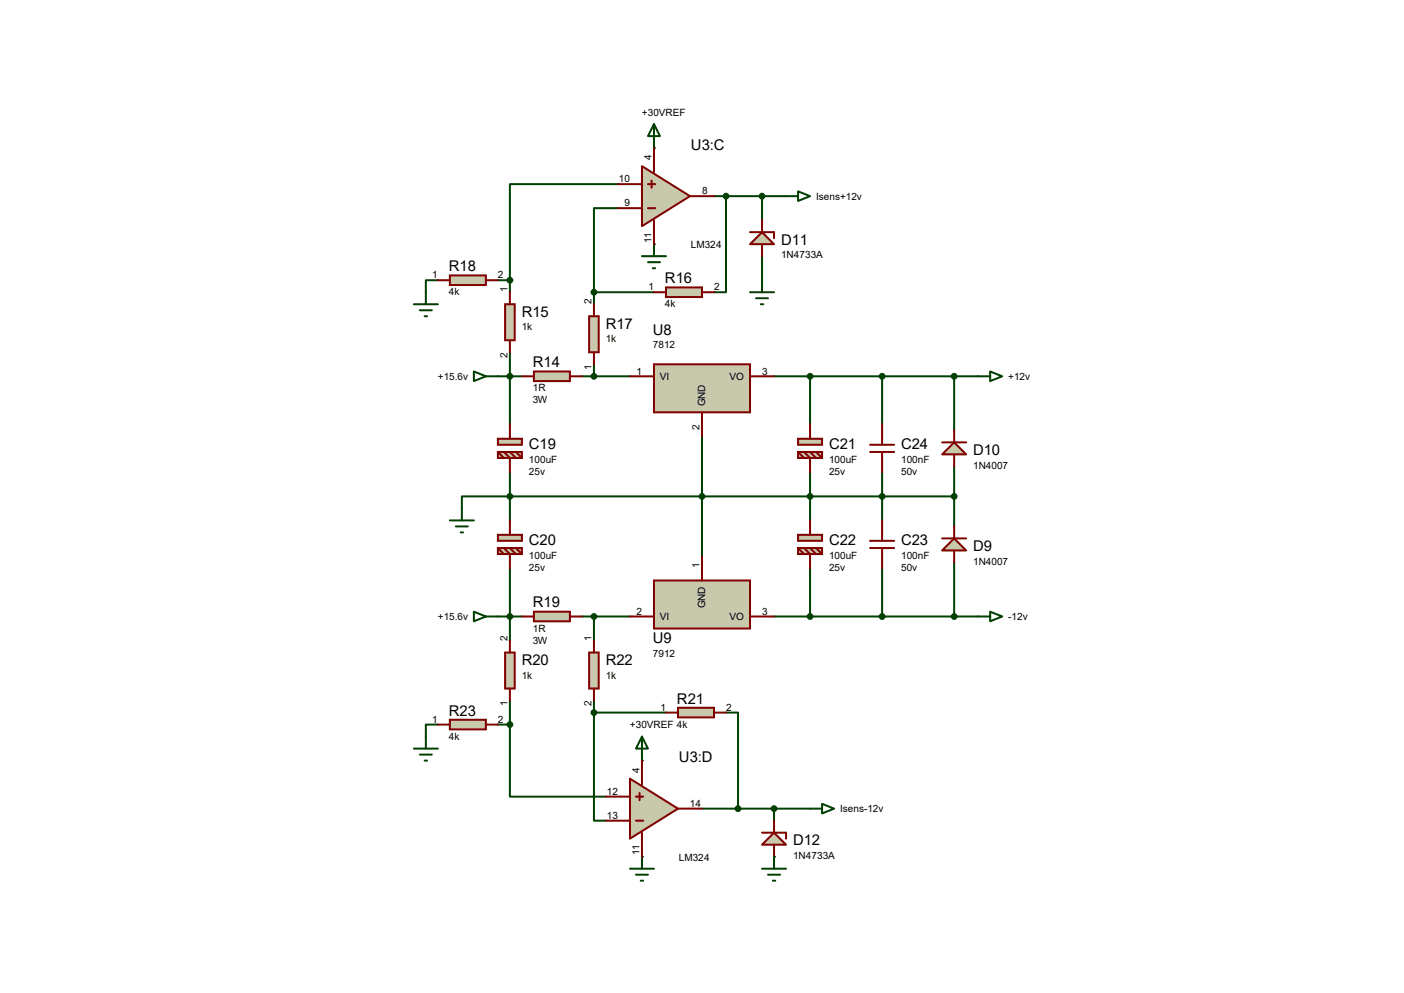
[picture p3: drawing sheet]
<svg xmlns="http://www.w3.org/2000/svg" width="297mm" height="210mm" viewBox="0 0 297 210" stroke-linecap="round" stroke-linejoin="round" font-family="sans-serif">
<path d="M92.6 59.3h-2.5v2.5M123.1 79.6h10.2M125.6 77v2.6M107.9 99.9v10.2M148.5 92.3v25.4M107.9 105h40.6" fill="none" stroke="#004000" stroke-width=".42"/>
<g fill="#004000">
<circle cx="138.3" cy="31.3" r=".21"/>
<circle cx="138.3" cy="51.6" r=".21"/>
</g>
<path d="M130.7 38.9h-22.8v20.4M105.3 59.3h2.6M107.9 59.3v2.5M130.7 44h-5.1v17.8M151 41.5h2.6v20.3h-2.6M125.6 61.8v2.5M125.6 61.8h12.7M163.7 79.6h7.7v10.1M171.4 99.9v10.2M148.5 105h38.1M171.4 120.2v10.2h-7.7M92.6 153.2h-2.5v2.6" fill="none" stroke="#004000" stroke-width=".42"/>
<g fill="#004000">
<circle cx="135.8" cy="160.9" r=".21"/>
<circle cx="135.8" cy="181.2" r=".21"/>
</g>
<g fill="none" stroke="#004000" stroke-width=".42">
<path d="M153.6 41.5h12.7M161.2 41.5v5.1M161.2 54.2v5.1M105.3 79.6h5.1M107.9 74.5v15.2M171.4 79.6h35.5M186.6 79.6v10.1M201.8 79.6v11.4M186.6 99.9v10.2M201.8 98.6v12.7M107.9 105h-10.2v2.5M186.6 105h15.2"/>
<path d="M201.8 119v11.4M105.3 130.4h5.1M107.9 120.2v15.3M123.1 130.4h10.2M125.6 130.4v5.1M171.4 130.4h35.5M186.6 120.2v10.2M105.3 153.2h2.6M107.9 153.2v15.3h20.3M107.9 148.2v5M125.6 150.7v22.9h2.6M125.6 148.2v2.5"/>
<path d="M125.6 150.7h15.3M153.6 150.7h2.5v20.3h-7.6"/>
</g>
<circle cx="163.7" cy="181.2" r=".21" fill="#004000"/>
<path d="M156.1 171h15.3M163.7 171v2.6" fill="none" stroke="#004000" stroke-width=".42"/>
<path d="M138.3 77h20.4v10.2h-20.4z" fill="#c8c8aa" stroke="#800000" stroke-width=".42"/>
<path d="M133.3 79.6h5M158.7 79.6h5M148.5 87.2v5.1" fill="none" stroke="#800000" stroke-width=".42"/>
<path d="M138.3 122.8h20.4v10.1h-20.4z" fill="#c8c8aa" stroke="#800000" stroke-width=".42"/>
<path d="M148.5 117.7v5.1M133.3 130.4h5M158.7 130.4h5" fill="none" stroke="#800000" stroke-width=".42"/>
<g fill="#c8c8aa" stroke="#800000" stroke-width=".42">
<path d="M105.3 92.8h5.1v1.3h-5.1z"/>
<path d="M105.3 95.6h5.1v1.3h-5.1z"/>
</g>
<path d="M105.3 95.6l1.3 1.3M106.6 95.6l1.3 1.3v3M107.9 89.7v3.1M107.9 95.6l1.2 1.3M109.1 95.6l1.3 1.3" fill="none" stroke="#800000" stroke-width=".42"/>
<g fill="#c8c8aa" stroke="#800000" stroke-width=".42">
<path d="M105.3 113.1h5.1v1.3h-5.1z"/>
<path d="M105.3 115.9h5.1v1.3h-5.1z"/>
</g>
<path d="M105.3 115.9l1.3 1.3M106.6 115.9l1.3 1.3v3M107.9 110.1v3M107.9 115.9l1.2 1.3M109.1 115.9l1.3 1.3" fill="none" stroke="#800000" stroke-width=".42"/>
<path d="M112.9 78.6h7.7v2h-7.7z" fill="#c8c8aa" stroke="#800000" stroke-width=".42"/>
<path d="M110.4 79.6h2.5M120.6 79.6h2.5" fill="none" stroke="#800000" stroke-width=".42"/>
<g fill="#004000" stroke="#004000" stroke-width=".42">
<circle cx="125.6" cy="79.6" r=".51"/>
<circle cx="107.9" cy="105" r=".51"/>
<circle cx="148.5" cy="105" r=".51"/>
</g>
<path d="M138.3 26.2l1.3 2.6h-2.5zM138.3 26.2v5.1" fill="none" stroke="#004000" stroke-width=".42"/>
<path d="M106.8 64.3h2.1v7.7h-2.1z" fill="#c8c8aa" stroke="#800000" stroke-width=".42"/>
<path d="M107.9 61.8v2.5M107.9 72v2.5" fill="none" stroke="#800000" stroke-width=".42"/>
<path d="M140.9 60.8h7.6v2h-7.6z" fill="#c8c8aa" stroke="#800000" stroke-width=".42"/>
<path d="M138.3 61.8h2.6M148.5 61.8h2.5" fill="none" stroke="#800000" stroke-width=".42"/>
<path d="M124.6 66.9h2.1v7.6h-2.1z" fill="#c8c8aa" stroke="#800000" stroke-width=".42"/>
<path d="M125.6 64.3v2.6M125.6 74.5v2.5" fill="none" stroke="#800000" stroke-width=".42"/>
<path d="M95.2 58.3h7.6v2h-7.6z" fill="#c8c8aa" stroke="#800000" stroke-width=".42"/>
<path d="M92.6 59.3h2.6M102.8 59.3h2.5" fill="none" stroke="#800000" stroke-width=".42"/>
<path d="M135.8 54.2h5.1M137.1 55.5h2.5M138.1 56.7h.5M138.3 51.6v2.6M166.3 41.5h2.5M168.8 40.5l2.6 1-2.6 1zM87.5 64.3h5.1M88.8 65.6h2.6M89.8 66.9h.5M90.1 61.8v2.5" fill="none" stroke="#004000" stroke-width=".42"/>
<path d="M135.8 35.1l10.2 6.4-10.2 6.3z" fill="#c8c8aa" stroke="#800000" stroke-width=".42"/>
<path d="M130.7 38.9h5.1M137.1 38.9h1.5M137.8 38.2v1.5M138.3 31.3v5.1M130.7 44h5.1M137.1 44h1.5M138.3 46.6v5M146 41.5h5" fill="none" stroke="#800000" stroke-width=".42"/>
<g fill="#004000" stroke="#004000" stroke-width=".42">
<circle cx="153.6" cy="41.5" r=".51"/>
<circle cx="125.6" cy="61.8" r=".51"/>
<circle cx="107.9" cy="59.3" r=".51"/>
</g>
<g fill="#c8c8aa" stroke="#800000" stroke-width=".42">
<path d="M168.8 92.8h5.1v1.3h-5.1z"/>
<path d="M168.8 95.6h5.1v1.3h-5.1z"/>
</g>
<path d="M168.8 95.6l1.3 1.3M170.1 95.6l1.3 1.3v3M171.4 89.7v3.1M171.4 95.6l1.2 1.3M172.6 95.6l1.3 1.3" fill="none" stroke="#800000" stroke-width=".42"/>
<g fill="#c8c8aa" stroke="#800000" stroke-width=".42">
<path d="M168.8 113.1h5.1v1.3h-5.1z"/>
<path d="M168.8 115.9h5.1v1.3h-5.1z"/>
</g>
<path d="M168.8 115.9l1.3 1.3M170.1 115.9l1.3 1.3v3M171.4 110.1v3M171.4 115.9l1.2 1.3M172.6 115.9l1.3 1.3" fill="none" stroke="#800000" stroke-width=".42"/>
<g fill="#004000" stroke="#004000" stroke-width=".42">
<circle cx="171.4" cy="105" r=".51"/>
<circle cx="186.6" cy="105" r=".51"/>
<circle cx="171.4" cy="79.6" r=".51"/>
<circle cx="171.4" cy="130.4" r=".51"/>
</g>
<path d="M112.9 129.4h7.7v2h-7.7z" fill="#c8c8aa" stroke="#800000" stroke-width=".42"/>
<path d="M110.4 130.4h2.5M120.6 130.4h2.5" fill="none" stroke="#800000" stroke-width=".42"/>
<path d="M135.8 155.8l1.3 2.5h-2.6zM135.8 155.8v5.1" fill="none" stroke="#004000" stroke-width=".42"/>
<path d="M106.8 138h2.1v7.6h-2.1z" fill="#c8c8aa" stroke="#800000" stroke-width=".42"/>
<path d="M107.9 135.5v2.5M107.9 145.6v2.6" fill="none" stroke="#800000" stroke-width=".42"/>
<path d="M143.4 149.7h7.6v2h-7.6z" fill="#c8c8aa" stroke="#800000" stroke-width=".42"/>
<path d="M140.9 150.7h2.5M151 150.7h2.6" fill="none" stroke="#800000" stroke-width=".42"/>
<path d="M124.6 138h2.1v7.6h-2.1z" fill="#c8c8aa" stroke="#800000" stroke-width=".42"/>
<path d="M125.6 135.5v2.5M125.6 145.6v2.6" fill="none" stroke="#800000" stroke-width=".42"/>
<path d="M95.2 152.2h7.6v2.1h-7.6z" fill="#c8c8aa" stroke="#800000" stroke-width=".42"/>
<path d="M92.6 153.2h2.6M102.8 153.2h2.5" fill="none" stroke="#800000" stroke-width=".42"/>
<path d="M87.5 158.3h5.1M88.8 159.6h2.6M90.1 155.8v2.5M89.8 160.9h.5M171.4 171h2.5M173.9 170l2.5 1-2.5 1zM133.3 183.7h5M134.5 185h2.6M135.6 186.3h.5M135.8 181.2v2.5" fill="none" stroke="#004000" stroke-width=".42"/>
<path d="M133.3 164.7l10.1 6.3-10.1 6.4z" fill="#c8c8aa" stroke="#800000" stroke-width=".42"/>
<path d="M128.2 173.6h5.1M128.2 168.5h5.1M134.5 173.6h1.6M134.5 168.5h1.6M135.3 167.7v1.5M135.8 160.9v5M135.8 176.1v5.1M143.4 171h5.1" fill="none" stroke="#800000" stroke-width=".42"/>
<g fill="#004000" stroke="#004000" stroke-width=".42">
<circle cx="156.1" cy="171" r=".51"/>
<circle cx="125.6" cy="130.4" r=".51"/>
<circle cx="107.9" cy="153.2" r=".51"/>
<circle cx="125.6" cy="150.7" r=".51"/>
<circle cx="107.9" cy="130.4" r=".51"/>
<circle cx="107.9" cy="79.6" r=".51"/>
</g>
<path d="M100.2 78.6l2.6 1-2.6 1zM102.8 79.6h2.5M206.9 79.6h2.6M209.5 78.6l2.5 1-2.5 1zM95.2 110.1h5M96.4 111.3h2.6M97.5 112.6h.5M97.7 107.5v2.6M100.2 129.4l2.6 1-2.6 1zM102.8 130.4h2.5M206.9 130.4h2.6M209.5 129.4l2.5 1-2.5 1z" fill="none" stroke="#004000" stroke-width=".42"/>
<path d="M201.8 113.9l2.6 2.5h-5.1z" fill="#c8c8aa" stroke="#800000" stroke-width=".42"/>
<path d="M199.3 113.9h5.1M201.8 111.3v2.6M201.8 116.4v2.6" fill="none" stroke="#800000" stroke-width=".42"/>
<path d="M201.8 93.6l2.6 2.5h-5.1z" fill="#c8c8aa" stroke="#800000" stroke-width=".42"/>
<path d="M184.1 95.6h5M184.1 94.1h5M186.6 89.7v4.4M186.6 95.6v4.3M199.3 93.6h5.1M201.8 91v2.6M201.8 96.1v2.5M184.1 115.9h5M184.1 114.4h5M186.6 110.1v4.3M186.6 115.9v4.3" fill="none" stroke="#800000" stroke-width=".42"/>
<g fill="#004000" stroke="#004000" stroke-width=".42">
<circle cx="201.8" cy="105" r=".51"/>
<circle cx="201.8" cy="79.6" r=".51"/>
<circle cx="201.8" cy="130.4" r=".51"/>
<circle cx="186.6" cy="130.4" r=".51"/>
<circle cx="186.6" cy="79.6" r=".51"/>
</g>
<path d="M158.7 51.6l2.5-2.5 2.5 2.5z" fill="#c8c8aa" stroke="#800000" stroke-width=".42"/>
<path d="M158.7 49.1h5v1.3M161.2 46.6v2.5M161.2 51.6v2.6" fill="none" stroke="#800000" stroke-width=".42"/>
<circle cx="161.2" cy="41.5" r=".51" fill="#004000" stroke="#004000" stroke-width=".42"/>
<path d="M161.2 59.3v2.5M158.7 61.8h5M159.9 63.1h2.6M161 64.3h.5" fill="none" stroke="#004000" stroke-width=".42"/>
<path d="M163.7 176.1l2.6 2.5h-5.1z" fill="#c8c8aa" stroke="#800000" stroke-width=".42"/>
<path d="M161.2 176.1h5.1v1.3M163.7 173.6v2.5M163.7 178.6v2.6" fill="none" stroke="#800000" stroke-width=".42"/>
<path d="M161.2 183.7h5.1M162.5 185h2.5M163.5 186.3h.5M163.7 181.2v2.5" fill="none" stroke="#004000" stroke-width=".42"/>
<circle cx="163.7" cy="171" r=".51" fill="#004000" stroke="#004000" stroke-width=".42"/>
<g font-size="3.1">
<text x="146.2" y="31.7">U3:C</text>
<text x="165.2" y="51.7">D11</text>
<text x="95" y="57.4">R18</text>
<text x="140.7" y="59.9">R16</text>
<text x="110.4" y="67">R15</text>
<text x="128.1" y="69.5">R17</text>
<text x="138.1" y="70.8">U8</text>
<text x="112.7" y="77.7">R14</text>
<text x="111.9" y="94.9">C19</text>
<text x="175.4" y="94.9">C21</text>
<text x="190.6" y="94.9">C24</text>
<text x="205.9" y="96.2">D10</text>
<text x="111.9" y="115.2">C20</text>
<text x="175.4" y="115.2">C22</text>
<text x="190.6" y="115.2">C23</text>
<text x="205.9" y="116.5">D9</text>
<text x="112.7" y="128.5">R19</text>
<text x="138.1" y="136">U9</text>
<text x="110.4" y="140.6">R20</text>
<text x="128.1" y="140.6">R22</text>
<text x="143.2" y="148.8">R21</text>
<text x="95" y="151.3">R23</text>
<text x="143.6" y="161.2">U3:D</text>
<text x="167.8" y="178.7">D12</text>
</g>
<g font-size="2.1">
<text x="135.8" y="24.5">+30VREF</text>
<text x="137.8" y="33.9" transform="rotate(-90 137.8 33.9)">4</text>
<text x="130.9" y="38.6">10</text>
<text x="148.5" y="41.1">8</text>
<text x="132.1" y="43.6">9</text>
<text x="172.6" y="42.2">Isens+12v</text>
<text x="137.8" y="51.3" transform="rotate(-90 137.8 51.3)">11</text>
<text x="146.2" y="52.5">LM324</text>
<text x="91.4" y="58.9">1</text>
<text x="105.3" y="58.9">2</text>
<text x="165.2" y="54.7">1N4733A</text>
<text x="95" y="62.4">4k</text>
<text x="107.4" y="61.8" transform="rotate(-90 107.4 61.8)">1</text>
<text x="125.1" y="64.3" transform="rotate(-90 125.1 64.3)">2</text>
<text x="137.2" y="61.4">1</text>
<text x="140.7" y="65">4k</text>
<text x="151" y="61.4">2</text>
<text x="110.4" y="69.9">1k</text>
<text x="107.4" y="75.7" transform="rotate(-90 107.4 75.7)">2</text>
<text x="128.1" y="72.4">1k</text>
<text x="138.1" y="73.7">7812</text>
<text x="92.6" y="80.3">+15.6v</text>
<text x="112.7" y="82.8">1R</text>
<text x="125.1" y="78.2" transform="rotate(-90 125.1 78.2)">1</text>
<text x="134.6" y="79.2">1</text>
<text x="139.6" y="80.3">VI</text>
<text x="154.3" y="80.3">VO</text>
<text x="161.2" y="79.2">3</text>
<text x="213.3" y="80.3">+12v</text>
<text x="112.7" y="85.3">3W</text>
<text x="149.2" y="85.9" transform="rotate(-90 149.2 85.9)">GND</text>
<text x="148" y="90.9" transform="rotate(-90 148 90.9)">2</text>
<text x="111.9" y="97.8">100uF</text>
<text x="111.9" y="100.4">25v</text>
<text x="175.4" y="97.8">100uF</text>
<text x="175.4" y="100.4">25v</text>
<text x="190.6" y="97.8">100nF</text>
<text x="190.6" y="100.4">50v</text>
<text x="205.9" y="99.1">1N4007</text>
<text x="111.9" y="118.2">100uF</text>
<text x="175.4" y="118.2">100uF</text>
<text x="190.6" y="118.2">100nF</text>
<text x="205.9" y="119.4">1N4007</text>
<text x="111.9" y="120.7">25v</text>
<text x="148" y="120.2" transform="rotate(-90 148 120.2)">1</text>
<text x="175.4" y="120.7">25v</text>
<text x="190.6" y="120.7">50v</text>
<text x="92.6" y="131.1">+15.6v</text>
<text x="134.6" y="130">2</text>
<text x="139.6" y="131.1">VI</text>
<text x="149.2" y="128.7" transform="rotate(-90 149.2 128.7)">GND</text>
<text x="154.3" y="131.1">VO</text>
<text x="161.2" y="130">3</text>
<text x="213.3" y="131.1">-12v</text>
<text x="107.4" y="135.5" transform="rotate(-90 107.4 135.5)">2</text>
<text x="112.7" y="133.6">1R</text>
<text x="112.7" y="136.1">3W</text>
<text x="125.1" y="135.5" transform="rotate(-90 125.1 135.5)">1</text>
<text x="110.4" y="143.6">1k</text>
<text x="128.1" y="143.6">1k</text>
<text x="138.1" y="138.9">7912</text>
<text x="107.4" y="149.4" transform="rotate(-90 107.4 149.4)">1</text>
<text x="125.1" y="149.4" transform="rotate(-90 125.1 149.4)">2</text>
<text x="91.4" y="152.9">1</text>
<text x="105.3" y="152.9">2</text>
<text x="133.3" y="154">+30VREF 4k</text>
<text x="139.7" y="150.3">1</text>
<text x="153.6" y="150.3">2</text>
<text x="95" y="156.4">4k</text>
<text x="135.3" y="163.4" transform="rotate(-90 135.3 163.4)">4</text>
<text x="128.4" y="168.1">12</text>
<text x="128.4" y="173.2">13</text>
<text x="146" y="170.6">14</text>
<text x="177.7" y="171.8">Isens-12v</text>
<text x="135.3" y="180.8" transform="rotate(-90 135.3 180.8)">11</text>
<text x="143.6" y="182.1">LM324</text>
<text x="167.8" y="181.7">1N4733A</text>
</g>
</svg>
